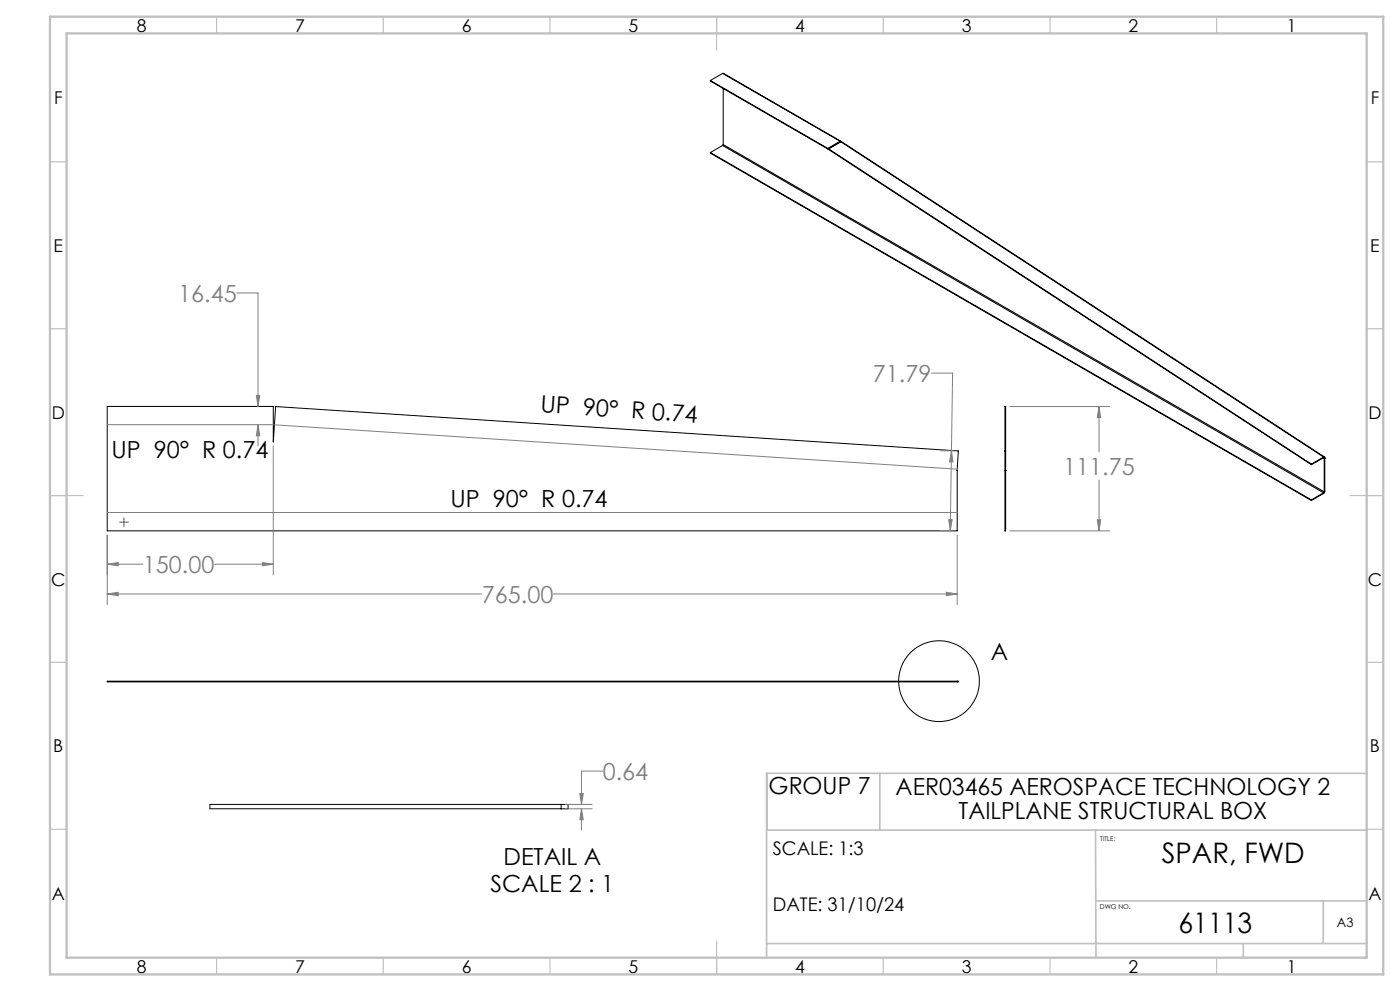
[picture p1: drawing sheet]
<svg xmlns="http://www.w3.org/2000/svg" width="420mm" height="297mm" viewBox="0 0 420 297" stroke-linecap="round" stroke-linejoin="round" font-family="sans-serif">
<g fill="none" stroke="#000" stroke-width=".3">
<path d="M213.1 24.1v.2l35.3 20.4M213.1 24.1l35.3 20.4M216.8 22h.2l35.3 20.4M216.8 22l-3.7 2.1M216.8 22l35.2 20.3M217 26.5v16.8M213.1 45.7l180.3 104.1M213.1 45.7v.2l180.3 104.1M216.8 43.6l-3.7 2.1M216.8 43.6l180.3 104.1M217 43.3l-.2 .3M217 43.3l180.3 104.1"/>
<path d="M248.4 44.5v.2M248.6 44.6l144.8 94.5M248.6 44.6v.2l144.8 94.5M252 42.3l.4 .1M252 42.5h.2M252 42.5l.1 .1M252 42.3v.2M252 42.5l-3.6 2.2M252 42.3l-3.6 2.2M252.3 42.5l.1-.1 144.9 94.5M252.3 42.5l144.8 94.5M252.3 42.5l-3.7 2.1"/>
<path d="M32.2 121.8h49.8v10.7l.7-10.7 204.8 13.3-.4 5.9 .1 18.1h-255zM301.5 121.8h.2v37.3h-.2zM301.5 135.1h.2M301.5 121.8h.2M393.4 139.1v.2M397.1 137l.2-.1 .1 .3M397.1 137.2h.2M397.1 137l-3.7 2.1M397.1 137v.2M397.1 137.2l-3.7 2.1M397.3 137.3h.1M397.3 137.2v10.2"/>
<path d="M397.4 137.2h-.1M397.4 137.2l-.1 .1M397.4 137.2v10.1M397.4 137.2v.1M301.5 141h.1M301.5 141h.2M301.7 141h.1M393.4 149.8v.2M397.1 147.7v.2M397.1 147.9l-3.7 2.1M397.1 147.7l-3.7 2.1M397.3 147.4l-.2 .3"/>
<path d="M397.4 147.3l-.3 .6M397.4 147.3l-.1 .1M32.2 204.1h255.3v.3h-255.3zM287.2 204.1v.3M63 241.1h107.4v1.3h-107.4zM168.3 241.1v1.3"/>
<circle cx="281.7" cy="204.1" r="12.1"/>
</g>
<g fill="none" stroke="#808080" stroke-width=".3">
<path d="M71 87.8h6.4v34M76.9 118.5h1l-.5 3.3zM279.4 111.8h6.4l-.4 23.3M32.2 127.3h49.8M77.4 127.3l.5 3.3h-1zM77.4 127.3v6.3M82 133.7v38.6M82.3 127.3l204.9 13.3M282.3 135.1h3.9M285.4 135.1l.5 3.3h-1zM285.4 135.1l-.3 24M303 121.8h29.9"/>
<path d="M329.7 121.8l.5 3.3h-1zM329.7 121.8v13.7M32.2 153.6h255M281.9 159l4 .1M284.6 155.7h1l-.5 3.4zM303 159.1h29.9M329.2 155.8h1l-.5 3.3zM329.7 143.9v15.2M32.2 178l3.3-.5v1zM32.2 169.1l3.3-.5v1zM32.2 160.4v20.8M32.2 178h112.3"/>
<path d="M32.2 169.1h10.6M64.3 169.1h17.7M78.7 168.6l3.3 .5-3.3 .5zM166 178h121.2M283.9 177.5l3.3 .5-3.3 .5zM287.2 160.4v20.8M174 237.8h1l-.6 3.3zM180.8 231.1h-6.4v10M169.6 242.4h8M169.6 241.1h8M174.4 242.4l.6 3.3h-1zM174.4 242.4v6.3"/>
</g>
<path d="M35.8 156.5h2.8M37.2 155.1v2.8" fill="none" stroke="#808000" stroke-width=".3"/>
<g fill="none" stroke="#c0c0c0" stroke-width=".35">
<path d="M65 5v5M115 5v5M165 5v5M215 5v10M265 5v5M315 5v5M365 5v5M15 48.5h5M410 48.5h5M15 98.5h5M410 98.5h5M15 148.5h10"/>
<path d="M405 148.5h10M15 198.5h5M410 198.5h5M15 248.5h5M410 248.5h5M65 287v5M115 287v5M165 287v5M215 282v10M265 287v5M315 287v5M365 287v5"/>
</g>
<path d="M230 231.8v17M263.9 231.8v17M410 231.8h-180v55.2M230 248.8h180M328.6 248.8l.2 38.2M328.7 270h81.3M397 270v12.8M230 282.8h180M373 282.8v4.2" fill="none" stroke="#c0c0c0" stroke-width=".5"/>
<path d="M15 5h400v287h-400zM20 10h390v277h-390z" fill="none" stroke="#c0c0c0" stroke-width=".7"/>
<path d="M32.2 178l3.3-.5v1zM283.9 177.5l3.3 .5-3.3 .5zM77.4 127.3l.5 3.3h-1zM76.9 118.5h1l-.5 3.3zM285.4 135.1l.5 3.3h-1zM284.6 155.7h1l-.5 3.4zM32.2 169.1l3.3-.5v1zM78.7 168.6l3.3 .5-3.3 .5zM329.2 155.8h1l-.5 3.3zM329.7 121.8l.5 3.3h-1zM174.4 242.4l.6 3.3h-1zM174 237.8h1l-.6 3.3z" fill="#808080"/>
<g font-size="8.5">
<text x="348.6" y="258.8">SPAR, FWD</text>
<text x="353.6" y="279.7">61113</text>
</g>
<g font-size="7.1" fill="#808080">
<text x="53.5" y="90.5">16.45</text>
<text x="261.9" y="114.5">71.79</text>
<text x="319" y="142.3">111.75</text>
<text x="42.9" y="171.7">150.00</text>
<text x="144.5" y="180.7">765.00</text>
<text x="180.8" y="233.8">0.64</text>
</g>
<g font-size="7.1">
<text x="162.1" y="123.6" transform="rotate(4 162.1 123.6)">UP 90° R 0.74</text>
<text x="33.4" y="137.3">UP 90° R 0.74</text>
<text x="135.1" y="152">UP 90° R 0.74</text>
<text x="297.2" y="197.9">A</text>
<text x="230.6" y="238">GROUP 7</text>
<text x="268.7" y="238.3">AER03465 AEROSPACE TECHNOLOGY 2</text>
<text x="287.6" y="245.3">TAILPLANE STRUCTURAL BOX</text>
<text x="151.1" y="259.3">DETAIL A</text>
<text x="147.1" y="267.3">SCALE 2 : 1</text>
</g>
<g font-size="5.6">
<text x="231.8" y="256.2">SCALE: 1:3</text>
<text x="231.8" y="273">DATE: 31/10/24</text>
</g>
<g font-size="5.3">
<text x="41" y="9.5">8</text>
<text x="88.5" y="9.5">7</text>
<text x="138.5" y="9.5">6</text>
<text x="188.5" y="9.5">5</text>
<text x="238.5" y="9.5">4</text>
<text x="288.5" y="9.5">3</text>
<text x="338.5" y="9.5">2</text>
<text x="386" y="9.5">1</text>
<text x="16.2" y="31.2">F</text>
<text x="411.2" y="31.2">F</text>
<text x="16.1" y="75.5">E</text>
<text x="411.1" y="75.5">E</text>
<text x="15.5" y="125.5">D</text>
<text x="410.5" y="125.5">D</text>
<text x="15.4" y="175.5">C</text>
<text x="410.4" y="175.5">C</text>
<text x="16" y="225.5">B</text>
<text x="411" y="225.5">B</text>
<text x="15.5" y="269.7">A</text>
<text x="410.5" y="269.7">A</text>
<text x="41" y="291.5">8</text>
<text x="88.5" y="291.5">7</text>
<text x="138.5" y="291.5">6</text>
<text x="188.5" y="291.5">5</text>
<text x="238.5" y="291.5">4</text>
<text x="288.5" y="291.5">3</text>
<text x="338.5" y="291.5">2</text>
<text x="386" y="291.5">1</text>
</g>
<text font-size="3.9" x="401.1" y="277.7">A3</text>
<g font-size="2">
<text x="330.1" y="251.9">TITLE:</text>
<text x="330" y="272.5">DWG NO.</text>
</g>
</svg>
